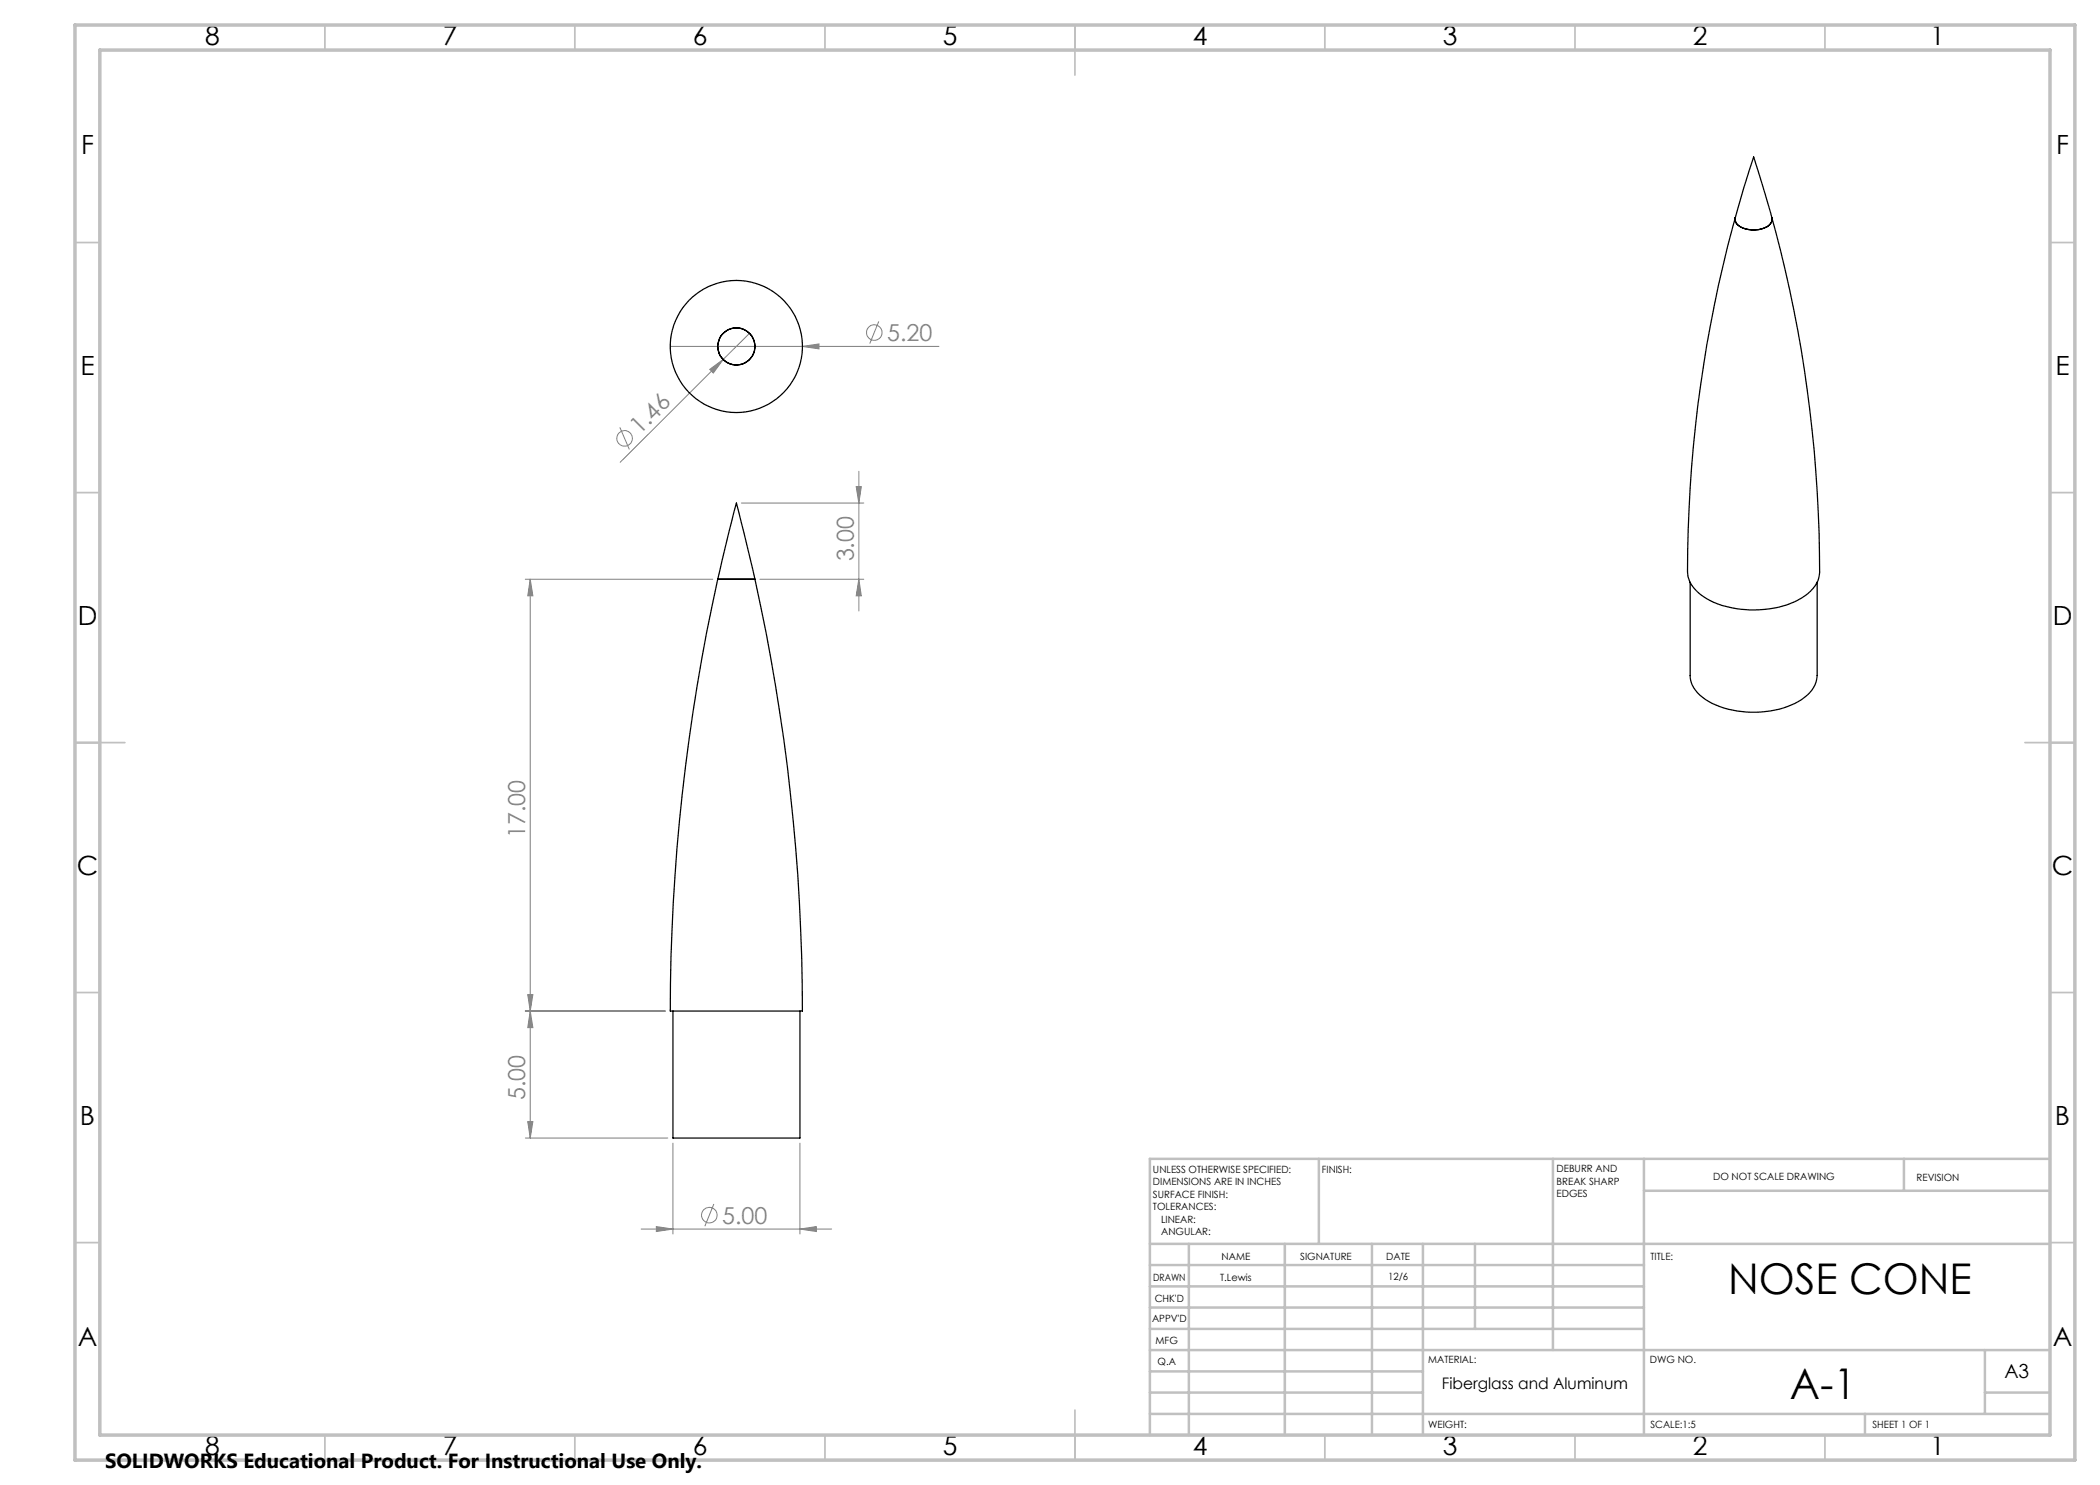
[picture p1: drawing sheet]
<svg xmlns="http://www.w3.org/2000/svg" width="420mm" height="297mm" viewBox="0 0 420 297" stroke-linecap="round" stroke-linejoin="round" font-family="sans-serif">
<g fill="none" stroke="#808080" stroke-width=".2">
<path d="M134.1 69.3h53.7M142 73.9l2.6-2-1.9 2.7zM144.6 71.9l-20.6 20.6M149.9 66.7l-5.3 5.2M160.5 69.3l3.3-.5v1zM175.8 64.3l-1.8 4.4M124 85.5l1.9 4.4M171.2 97.3h1.1l-.5 3.3zM171.8 94.3v27.9M105.1 115.8h37.5M106 115.8l.6 3.4h-1zM106 115.8v111.8"/>
<path d="M148.3 100.6h24.5M152 115.8h20.8M171.8 115.8l.5 3.4h-1.1zM105.6 198.9h1l-.6 3.3zM105.1 202.2h28M106 202.2l.6 3.3h-1zM105.1 227.6h28.5M105.6 224.3h1l-.6 3.3zM134.6 228.6v18.2M160 228.6v18.2M128.2 245.8h38.1M131.3 245.3l3.3 .5-3.3 .5z"/>
<path d="M142.8 240.8l-1.8 4.4M160 245.8l3.3-.5v1z"/>
<circle cx="174.9" cy="66.5" r="1.56"/>
<circle cx="124.9" cy="87.7" r="1.56"/>
<circle cx="141.9" cy="243" r="1.56"/>
</g>
<g fill="none" stroke="#c0c0c0" stroke-width=".35">
<path d="M65 5v5M115 5v5M165 5v5M215 5v10M265 5v5M315 5v5M365 5v5M15 48.5h5M410 48.5h5M15 98.5h5M410 98.5h5M15 148.5h10"/>
<path d="M405 148.5h10M15 198.5h5M410 198.5h5M15 248.5h5M410 248.5h5M65 287v5M115 287v5M165 287v5M215 282v10M265 287v5M315 287v5M365 287v5"/>
</g>
<g fill="none" stroke="#c0c0c0" stroke-width=".5">
<path d="M263.8 231.8v17M310.6 231.8v38.2M328.8 231.8v55.2M328.8 238.2h81.2M380.8 231.8v6.4M410 231.8h-180v55.2M230 248.8h180M230 257.3h98.8M230 253h98.8M237.8 248.8v38.2M257 248.8v38.2M274.4 248.8v38.2"/>
<path d="M284.6 248.8v38.2M295 248.8v17M230 265.8h98.8M230 261.5h98.8M230 278.5h54.6M230 274.3h54.6M230 270h180M397 278.5h13M397 270v12.8M230 282.8h180M373 282.8v4.2"/>
</g>
<path d="M15 5h400v287h-400zM20 10h390v277h-390z" fill="none" stroke="#c0c0c0" stroke-width=".7"/>
<g fill="#808080">
<path d="M160.5 69.3l3.3-.5v1z"/>
<path d="M142 73.9l2.6-2-1.9 2.7z"/>
<path d="M131.3 245.3l3.3 .5-3.3 .5zM160 245.8l3.3-.5v1z"/>
<path d="M171.8 115.8l.5 3.4h-1.1zM171.2 97.3h1.1l-.5 3.3z"/>
<path d="M106 202.2l.6 3.3h-1zM105.6 224.3h1l-.6 3.3zM106 115.8l.6 3.4h-1zM105.6 198.9h1l-.6 3.3z"/>
</g>
<g fill="none" stroke="#000" stroke-width=".25">
<path d="M347.1 43.5l1.6-5.7 2-6.4 3.7 12.1M347.1 43.5a259 259 0 0 0-9.5 71.9 8.9 8.9 0 0 0 6 5.4 21.3 21.3 0 0 0 16.1-.9 7 7 0 0 0 4.2-5.4 266.9 266.9 0 0 0-9.5-71M347.1 43.5a1.85 1.85 0 0 0 1.6 2.1 5.3 5.3 0 0 0 5.3-.8 1.28 1.28 0 0 0 .4-1.3M143.5 115.8l3.8-15.2 3.7 15.2M143.5 115.8a395.2 395.2 0 0 0-9.4 86.4h26.3a393 393 0 0 0-9.4-86.4M143.5 115.8h7.5M338 116.4v18.7a5.9 5.9 0 0 0 3.1 4.8 19.4 19.4 0 0 0 19.2 0 6.1 6.1 0 0 0 3.1-4.8v-18.7M134.6 202.2v25.4h25.4v-25.4"/>
<circle cx="147.3" cy="69.3" r="3.7"/>
<circle cx="147.3" cy="69.3" r="13.2"/>
</g>
<g font-size="8.5">
<text x="345.7" y="258.8">NOSE CONE</text>
<text x="358" y="279.7">A-1</text>
</g>
<g font-size="5.3">
<text x="41" y="9">8</text>
<text x="88.5" y="9">7</text>
<text x="138.5" y="9">6</text>
<text x="188.5" y="9">5</text>
<text x="238.5" y="9">4</text>
<text x="288.5" y="9">3</text>
<text x="338.5" y="9">2</text>
<text x="386" y="9">1</text>
<text x="16.2" y="30.7">F</text>
<text x="411.2" y="30.7">F</text>
<text x="16.1" y="75">E</text>
<text x="411.1" y="75">E</text>
<text x="15.5" y="125">D</text>
<text x="410.5" y="125">D</text>
<text x="15.4" y="175">C</text>
<text x="410.4" y="175">C</text>
<text x="16" y="225">B</text>
<text x="411" y="225">B</text>
<text x="15.5" y="269.2">A</text>
<text x="410.5" y="269.2">A</text>
<text x="41" y="291">8</text>
<text x="88.5" y="291">7</text>
<text x="138.5" y="291">6</text>
<text x="188.5" y="291">5</text>
<text x="238.5" y="291">4</text>
<text x="288.5" y="291">3</text>
<text x="338.5" y="291">2</text>
<text x="386" y="291">1</text>
</g>
<g font-size="4.7" fill="#808080">
<text x="177.4" y="68.2">5.20</text>
<text x="128" y="87.1" transform="rotate(-45 128 87.1)">1.46</text>
<text x="170.8" y="112.3" transform="rotate(-90 170.8 112.3)">3.00</text>
<text x="105.1" y="167.7" transform="rotate(-90 105.1 167.7)">17.00</text>
<text x="105.1" y="220" transform="rotate(-90 105.1 220)">5.00</text>
<text x="144.5" y="244.7">5.00</text>
</g>
<text font-size="4.1" x="21" y="293.7">SOLIDWORKS Educational Product. For Instructional Use Only.</text>
<text font-size="3.9" x="400.9" y="275.5">A3</text>
<text font-size="3.2" x="288.4" y="277.9">Fiberglass and Aluminum</text>
<g font-size="2">
<text x="230.6" y="234.6">UNLESS OTHERWISE SPECIFIED:</text>
<text x="230.6" y="237.1">DIMENSIONS ARE IN INCHES</text>
<text x="230.6" y="239.6">SURFACE FINISH:</text>
<text x="264.4" y="234.6">FINISH:</text>
<text x="311.3" y="234.5">DEBURR AND</text>
<text x="311.3" y="237">BREAK SHARP</text>
<text x="311.3" y="239.5">EDGES</text>
<text x="342.6" y="236">DO NOT SCALE DRAWING</text>
<text x="383.3" y="236.2">REVISION</text>
<text x="230.6" y="242.1">TOLERANCES:</text>
<text x="232.2" y="244.6">LINEAR:</text>
<text x="232.2" y="247.1">ANGULAR:</text>
<text x="244.3" y="252">NAME</text>
<text x="260" y="251.9">SIGNATURE</text>
<text x="277.2" y="251.9">DATE</text>
<text x="330.1" y="251.9">TITLE:</text>
<text x="230.6" y="256.1">DRAWN</text>
<text x="244" y="256.1">T.Lewis</text>
<text x="277.6" y="255.9">12/6</text>
<text x="230.9" y="260.3">CHK'D</text>
<text x="230.4" y="264.4">APPV'D</text>
<text x="231.1" y="268.8">MFG</text>
<text x="231.5" y="273">Q.A</text>
<text x="285.6" y="272.5">MATERIAL:</text>
<text x="330" y="272.5">DWG NO.</text>
<text x="285.6" y="285.5">WEIGHT:</text>
<text x="330.1" y="285.6">SCALE:1:5</text>
<text x="374.5" y="285.6">SHEET 1 OF 1</text>
</g>
</svg>
